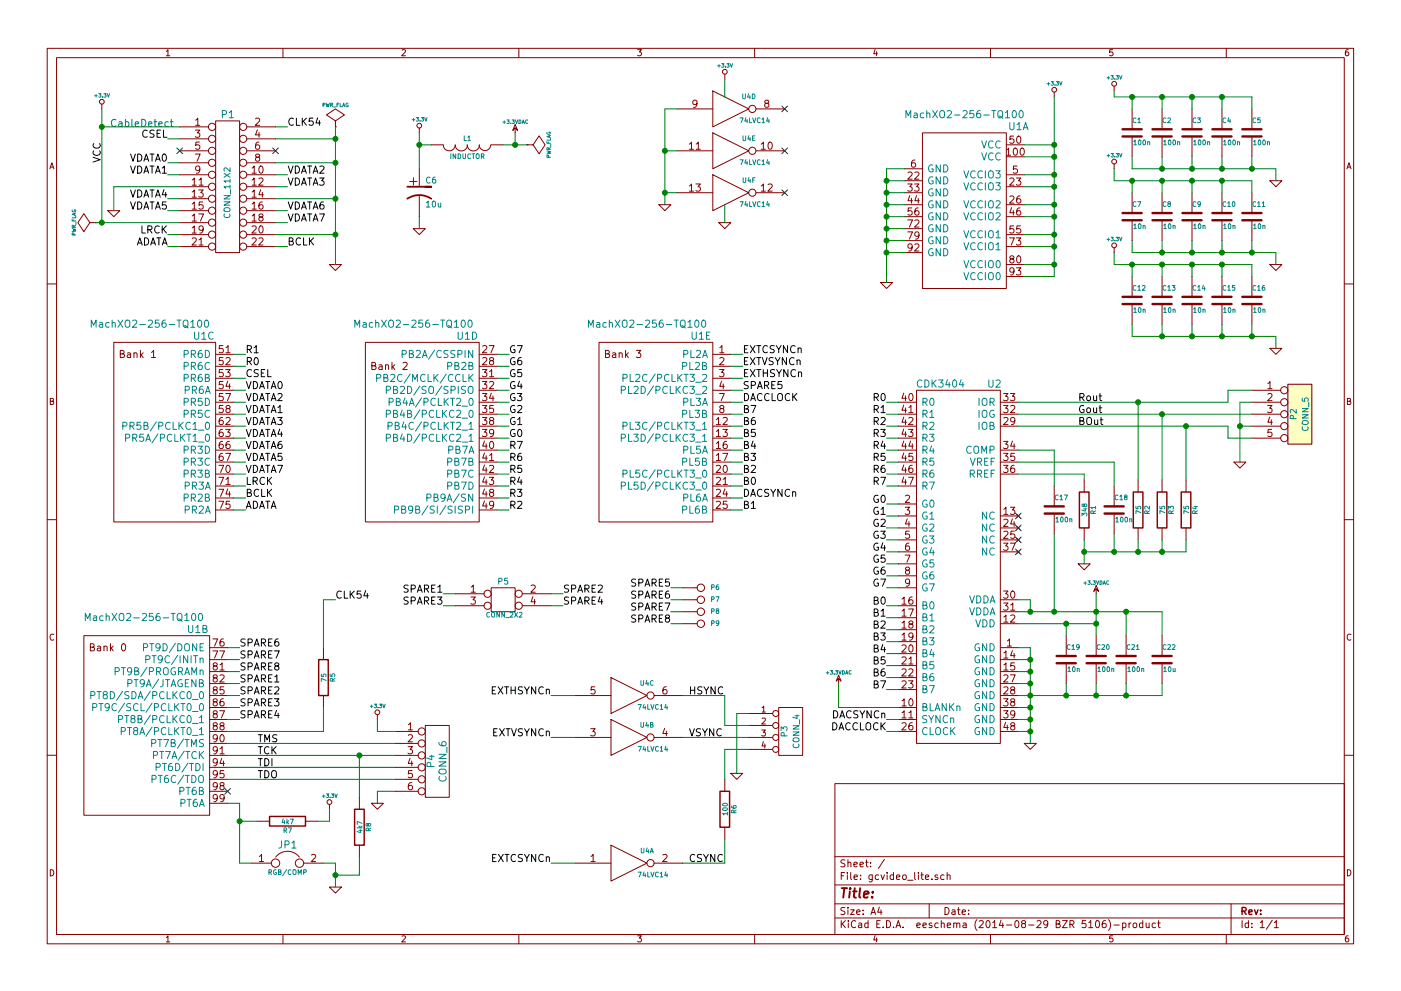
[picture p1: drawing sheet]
EESchema Schematic File Version 2
LIBS:power
LIBS:device
LIBS:transistors
LIBS:conn
LIBS:linear
LIBS:regul
LIBS:74xx
LIBS:cmos4000
LIBS:adc-dac
LIBS:memory
LIBS:xilinx
LIBS:special
LIBS:microcontrollers
LIBS:dsp
LIBS:microchip
LIBS:analog_switches
LIBS:motorola
LIBS:texas
LIBS:intel
LIBS:audio
LIBS:interface
LIBS:digital-audio
LIBS:philips
LIBS:display
LIBS:cypress
LIBS:siliconi
LIBS:opto
LIBS:atmel
LIBS:contrib
LIBS:valves
LIBS:machxo2-256-tq100
LIBS:cdk3404
LIBS:conn_11x2
LIBS:gcvideo_lite-cache
EELAYER 24 0
EELAYER END
$Descr A4 11693 8268
encoding utf-8
Sheet 1 1
Title ""
Date ""
Rev ""
Comp ""
Comment1 ""
Comment2 ""
Comment3 ""
Comment4 ""
$EndDescr
$Comp
L CONN_11X2 P1
U 1 1
P 1900 1550
F 0 "P1" H 1900 2150 60  0000 C CNN
F 1 "CONN_11X2" V 1900 1500 50  0000 C CNN
F 2 "" H 1900 1500 60  0000 C CNN
F 3 "" H 1900 1500 60  0000 C CNN
	1    1900 1550
	1    0    0    -1  
$EndComp
$Comp
L +3.3V #PWR01
U 1 1
P 850 900
F 0 "#PWR01" H 850 860 30  0001 C CNN
F 1 "+3.3V" H 850 1010 30  0000 C CNN
F 2 "" H 850 900 60  0000 C CNN
F 3 "" H 850 900 60  0000 C CNN
	1    850  900 
	1    0    0    -1  
$EndComp
$Comp
L GND #PWR02
U 1 1
P 2800 2200
F 0 "#PWR02" H 2800 2200 30  0001 C CNN
F 1 "GND" H 2800 2130 30  0001 C CNN
F 2 "" H 2800 2200 60  0000 C CNN
F 3 "" H 2800 2200 60  0000 C CNN
	1    2800 2200
	1    0    0    -1  
$EndComp
$Comp
L GND #PWR03
U 1 1
P 950 1750
F 0 "#PWR03" H 950 1750 30  0001 C CNN
F 1 "GND" H 950 1680 30  0001 C CNN
F 2 "" H 950 1750 60  0000 C CNN
F 3 "" H 950 1750 60  0000 C CNN
	1    950  1750
	1    0    0    -1  
$EndComp
$Comp
L CDK3404 U2
U 1 1
P 8000 4750
F 0 "U2" H 8300 6300 60  0000 C CNN
F 1 "CDK3404" H 7850 6300 60  0000 C CNN
F 2 "" H 8550 6550 60  0000 C CNN
F 3 "" H 8550 6550 60  0000 C CNN
	1    8000 4750
	1    0    0    -1  
$EndComp
$Comp
L MachXO2-256-TQ100 U1
U 1 1
P 8050 1750
F 0 "U1" H 8500 2450 60  0000 C CNN
F 1 "MachXO2-256-TQ100" H 8050 2550 60  0000 C CNN
F 2 "" H 7900 3800 60  0000 C CNN
F 3 "" H 7900 3800 60  0000 C CNN
	1    8050 1750
	1    0    0    -1  
$EndComp
$Comp
L MachXO2-256-TQ100 U1
U 2 1
P 1200 5950
F 0 "U1" H 1650 6650 60  0000 C CNN
F 1 "MachXO2-256-TQ100" H 1200 6750 60  0000 C CNN
F 2 "" H 1050 8000 60  0000 C CNN
F 3 "" H 1050 8000 60  0000 C CNN
	2    1200 5950
	1    0    0    -1  
$EndComp
$Comp
L MachXO2-256-TQ100 U1
U 3 1
P 1250 3500
F 0 "U1" H 1700 4200 60  0000 C CNN
F 1 "MachXO2-256-TQ100" H 1250 4300 60  0000 C CNN
F 2 "" H 1100 5550 60  0000 C CNN
F 3 "" H 1100 5550 60  0000 C CNN
	3    1250 3500
	1    0    0    -1  
$EndComp
$Comp
L MachXO2-256-TQ100 U1
U 4 1
P 3450 3500
F 0 "U1" H 3900 4200 60  0000 C CNN
F 1 "MachXO2-256-TQ100" H 3450 4300 60  0000 C CNN
F 2 "" H 3300 5550 60  0000 C CNN
F 3 "" H 3300 5550 60  0000 C CNN
	4    3450 3500
	1    0    0    -1  
$EndComp
$Comp
L MachXO2-256-TQ100 U1
U 5 1
P 5400 3500
F 0 "U1" H 5850 4200 60  0000 C CNN
F 1 "MachXO2-256-TQ100" H 5400 4300 60  0000 C CNN
F 2 "" H 5250 5550 60  0000 C CNN
F 3 "" H 5250 5550 60  0000 C CNN
	5    5400 3500
	1    0    0    -1  
$EndComp
$Comp
L +3.3V #PWR04
U 1 1
P 8800 800
F 0 "#PWR04" H 8800 760 30  0001 C CNN
F 1 "+3.3V" H 8800 910 30  0000 C CNN
F 2 "" H 8800 800 60  0000 C CNN
F 3 "" H 8800 800 60  0000 C CNN
	1    8800 800 
	1    0    0    -1  
$EndComp
$Comp
L GND #PWR05
U 1 1
P 7400 2350
F 0 "#PWR05" H 7400 2350 30  0001 C CNN
F 1 "GND" H 7400 2280 30  0001 C CNN
F 2 "" H 7400 2350 60  0000 C CNN
F 3 "" H 7400 2350 60  0000 C CNN
	1    7400 2350
	1    0    0    -1  
$EndComp
NoConn ~ 1500 1250
NoConn ~ 2300 1250
Text Label 1400 1150 2    60   ~ 0
CSEL
Text Label 1400 1350 2    60   ~ 0
VDATA0
Text Label 1400 1450 2    60   ~ 0
VDATA1
Text Label 2400 1450 0    60   ~ 0
VDATA2
Text Label 2400 1550 0    60   ~ 0
VDATA3
Text Label 1400 1650 2    60   ~ 0
VDATA4
Text Label 1400 1750 2    60   ~ 0
VDATA5
Text Label 2400 1750 0    60   ~ 0
VDATA6
Text Label 2400 1850 0    60   ~ 0
VDATA7
Text Label 2400 1050 0    60   ~ 0
CLK54
Text Label 2400 2050 0    60   ~ 0
BCLK
$Comp
L PWR_FLAG #FLG06
U 1 1
P 800 1850
F 0 "#FLG06" H 800 1945 30  0001 C CNN
F 1 "PWR_FLAG" H 800 2030 30  0000 C CNN
F 2 "" H 800 1850 60  0000 C CNN
F 3 "" H 800 1850 60  0000 C CNN
	1    800  1850
	0    -1   -1   0   
$EndComp
Text Notes 1450 1050 2    60   ~ 0
CableDetect
Text Label 1400 1950 2    60   ~ 0
LRCK
Text Label 1400 2050 2    60   ~ 0
ADATA
Text Label 7400 3350 2    60   ~ 0
R0
Text Label 7400 3450 2    60   ~ 0
R1
Text Label 7400 3550 2    60   ~ 0
R2
Text Label 7400 3650 2    60   ~ 0
R3
Text Label 7400 3750 2    60   ~ 0
R4
Text Label 7400 3850 2    60   ~ 0
R5
Text Label 7400 3950 2    60   ~ 0
R6
Text Label 7400 4050 2    60   ~ 0
R7
Text Label 7400 4200 2    60   ~ 0
G0
Text Label 7400 4300 2    60   ~ 0
G1
Text Label 7400 4400 2    60   ~ 0
G2
Text Label 7400 4500 2    60   ~ 0
G3
Text Label 7400 4600 2    60   ~ 0
G4
Text Label 7400 4700 2    60   ~ 0
G5
Text Label 7400 4800 2    60   ~ 0
G6
Text Label 7400 4900 2    60   ~ 0
G7
Text Label 7400 5050 2    60   ~ 0
B0
Text Label 7400 5150 2    60   ~ 0
B1
Text Label 7400 5250 2    60   ~ 0
B2
Text Label 7400 5350 2    60   ~ 0
B3
Text Label 7400 5450 2    60   ~ 0
B4
Text Label 7400 5550 2    60   ~ 0
B5
Text Label 7400 5650 2    60   ~ 0
B6
Text Label 7400 5750 2    60   ~ 0
B7
Text Label 7400 6100 2    60   ~ 0
DACCLOCK
Text Label 7400 6000 2    60   ~ 0
DACSYNCn
$Comp
L GND #PWR07
U 1 1
P 8600 6200
F 0 "#PWR07" H 8600 6200 30  0001 C CNN
F 1 "GND" H 8600 6130 30  0001 C CNN
F 2 "" H 8600 6200 60  0000 C CNN
F 3 "" H 8600 6200 60  0000 C CNN
	1    8600 6200
	1    0    0    -1  
$EndComp
$Comp
L +3.3VDAC #PWR08
U 1 1
P 9150 4950
F 0 "#PWR08" H 9150 5070 20  0001 C CNN
F 1 "+3.3VDAC" H 9150 5040 30  0000 C CNN
F 2 "" H 9150 4950 60  0000 C CNN
F 3 "" H 9150 4950 60  0000 C CNN
	1    9150 4950
	1    0    0    -1  
$EndComp
$Comp
L PWR_FLAG #FLG09
U 1 1
P 2800 1050
F 0 "#FLG09" H 2800 1145 30  0001 C CNN
F 1 "PWR_FLAG" H 2800 1230 30  0000 C CNN
F 2 "" H 2800 1050 60  0000 C CNN
F 3 "" H 2800 1050 60  0000 C CNN
	1    2800 1050
	1    0    0    -1  
$EndComp
NoConn ~ 8500 4300
NoConn ~ 8500 4400
NoConn ~ 8500 4500
NoConn ~ 8500 4600
$Comp
L R R2
U 1 1
P 9500 4250
F 0 "R2" V 9580 4250 40  0000 C CNN
F 1 "75" V 9507 4251 40  0000 C CNN
F 2 "" V 9430 4250 30  0000 C CNN
F 3 "" H 9500 4250 30  0000 C CNN
	1    9500 4250
	1    0    0    -1  
$EndComp
$Comp
L R R3
U 1 1
P 9700 4250
F 0 "R3" V 9780 4250 40  0000 C CNN
F 1 "75" V 9707 4251 40  0000 C CNN
F 2 "" V 9630 4250 30  0000 C CNN
F 3 "" H 9700 4250 30  0000 C CNN
	1    9700 4250
	1    0    0    -1  
$EndComp
$Comp
L R R4
U 1 1
P 9900 4250
F 0 "R4" V 9980 4250 40  0000 C CNN
F 1 "75" V 9907 4251 40  0000 C CNN
F 2 "" V 9830 4250 30  0000 C CNN
F 3 "" H 9900 4250 30  0000 C CNN
	1    9900 4250
	1    0    0    -1  
$EndComp
$Comp
L C C17
U 1 1
P 8800 4250
F 0 "C17" H 8800 4350 40  0000 L CNN
F 1 "100n" H 8806 4165 40  0000 L CNN
F 2 "" H 8838 4100 30  0000 C CNN
F 3 "" H 8800 4250 60  0000 C CNN
	1    8800 4250
	1    0    0    -1  
$EndComp
$Comp
L C C18
U 1 1
P 9300 4250
F 0 "C18" H 9300 4350 40  0000 L CNN
F 1 "100n" H 9306 4165 40  0000 L CNN
F 2 "" H 9338 4100 30  0000 C CNN
F 3 "" H 9300 4250 60  0000 C CNN
	1    9300 4250
	1    0    0    -1  
$EndComp
$Comp
L R R1
U 1 1
P 9050 4250
F 0 "R1" V 9130 4250 40  0000 C CNN
F 1 "348" V 9057 4251 40  0000 C CNN
F 2 "" V 8980 4250 30  0000 C CNN
F 3 "" H 9050 4250 30  0000 C CNN
	1    9050 4250
	1    0    0    -1  
$EndComp
$Comp
L GND #PWR010
U 1 1
P 9050 4700
F 0 "#PWR010" H 9050 4700 30  0001 C CNN
F 1 "GND" H 9050 4630 30  0001 C CNN
F 2 "" H 9050 4700 60  0000 C CNN
F 3 "" H 9050 4700 60  0000 C CNN
	1    9050 4700
	1    0    0    -1  
$EndComp
$Comp
L CONN_5 P2
U 1 1
P 10850 3450
F 0 "P2" V 10800 3450 50  0000 C CNN
F 1 "CONN_5" V 10900 3450 50  0000 C CNN
F 2 "" H 10850 3450 60  0000 C CNN
F 3 "" H 10850 3450 60  0000 C CNN
	1    10850 3450
	1    0    0    -1  
$EndComp
$Comp
L GND #PWR011
U 1 1
P 10350 3850
F 0 "#PWR011" H 10350 3850 30  0001 C CNN
F 1 "GND" H 10350 3780 30  0001 C CNN
F 2 "" H 10350 3850 60  0000 C CNN
F 3 "" H 10350 3850 60  0000 C CNN
	1    10350 3850
	1    0    0    -1  
$EndComp
Wire Wire Line
	7550 1400 7400 1400
Wire Wire Line
	7400 1400 7400 2350
Wire Wire Line
	7550 2100 7400 2100
Connection ~ 7400 2100
Wire Wire Line
	7400 2000 7550 2000
Connection ~ 7400 2000
Wire Wire Line
	7550 1900 7400 1900
Connection ~ 7400 1900
Wire Wire Line
	7400 1800 7550 1800
Connection ~ 7400 1800
Wire Wire Line
	7550 1700 7400 1700
Connection ~ 7400 1700
Wire Wire Line
	7400 1600 7550 1600
Connection ~ 7400 1600
Wire Wire Line
	7550 1500 7400 1500
Connection ~ 7400 1500
Wire Wire Line
	8550 1200 8800 1200
Wire Wire Line
	8800 800  8800 2300
Wire Wire Line
	8800 1300 8550 1300
Connection ~ 8800 1200
Wire Wire Line
	8800 1450 8550 1450
Connection ~ 8800 1300
Wire Wire Line
	8800 1550 8550 1550
Connection ~ 8800 1450
Wire Wire Line
	8800 1700 8550 1700
Connection ~ 8800 1550
Wire Wire Line
	8800 1800 8550 1800
Connection ~ 8800 1700
Wire Wire Line
	8800 1950 8550 1950
Connection ~ 8800 1800
Wire Wire Line
	8800 2050 8550 2050
Connection ~ 8800 1950
Wire Wire Line
	8800 2200 8550 2200
Connection ~ 8800 2050
Wire Wire Line
	8800 2300 8550 2300
Connection ~ 8800 2200
Wire Wire Line
	1400 1150 1500 1150
Wire Wire Line
	2300 1450 2400 1450
Wire Wire Line
	2300 1550 2400 1550
Wire Wire Line
	1400 1350 1500 1350
Wire Wire Line
	1400 1450 1500 1450
Wire Wire Line
	1400 1650 1500 1650
Wire Wire Line
	1400 1750 1500 1750
Wire Wire Line
	2400 1750 2300 1750
Wire Wire Line
	2300 1850 2400 1850
Wire Wire Line
	2400 1050 2300 1050
Wire Wire Line
	2800 1050 2800 2200
Wire Wire Line
	2800 1950 2300 1950
Wire Wire Line
	2800 1650 2300 1650
Connection ~ 2800 1950
Wire Wire Line
	2800 1350 2300 1350
Connection ~ 2800 1650
Wire Wire Line
	2800 1150 2300 1150
Connection ~ 2800 1350
Wire Wire Line
	2400 2050 2300 2050
Wire Wire Line
	1500 1050 850  1050
Wire Wire Line
	850  900  850  1850
Wire Wire Line
	800  1850 1500 1850
Connection ~ 850  1050
Wire Wire Line
	950  1750 950  1550
Wire Wire Line
	950  1550 1500 1550
Connection ~ 850  1850
Wire Wire Line
	1400 2050 1500 2050
Wire Wire Line
	1500 1950 1400 1950
Wire Wire Line
	7400 3350 7500 3350
Wire Wire Line
	7400 3450 7500 3450
Wire Wire Line
	7400 3550 7500 3550
Wire Wire Line
	7400 3650 7500 3650
Wire Wire Line
	7400 3750 7500 3750
Wire Wire Line
	7400 3850 7500 3850
Wire Wire Line
	7400 3950 7500 3950
Wire Wire Line
	7400 4050 7500 4050
Wire Wire Line
	7400 4200 7500 4200
Wire Wire Line
	7400 4300 7500 4300
Wire Wire Line
	7400 4400 7500 4400
Wire Wire Line
	7400 4500 7500 4500
Wire Wire Line
	7400 4600 7500 4600
Wire Wire Line
	7400 4700 7500 4700
Wire Wire Line
	7400 4800 7500 4800
Wire Wire Line
	7400 4900 7500 4900
Wire Wire Line
	7400 5050 7500 5050
Wire Wire Line
	7400 5150 7500 5150
Wire Wire Line
	7400 5250 7500 5250
Wire Wire Line
	7400 5350 7500 5350
Wire Wire Line
	7400 5450 7500 5450
Wire Wire Line
	7400 5550 7500 5550
Wire Wire Line
	7400 5650 7500 5650
Wire Wire Line
	7400 5750 7500 5750
Wire Wire Line
	8600 5400 8600 6200
Wire Wire Line
	8600 6100 8500 6100
Wire Wire Line
	8500 6000 8600 6000
Connection ~ 8600 6100
Wire Wire Line
	8600 5400 8500 5400
Connection ~ 8600 6000
Wire Wire Line
	8500 5500 8600 5500
Connection ~ 8600 5500
Wire Wire Line
	8500 5600 8600 5600
Connection ~ 8600 5600
Wire Wire Line
	8500 5700 8600 5700
Connection ~ 8600 5700
Wire Wire Line
	8500 5800 9700 5800
Connection ~ 8600 5800
Wire Wire Line
	8500 5900 8600 5900
Connection ~ 8600 5900
Connection ~ 2800 1150
Wire Wire Line
	9050 4000 9050 3950
Wire Wire Line
	9050 3950 8500 3950
Wire Wire Line
	8500 3850 9300 3850
Wire Wire Line
	9300 3850 9300 4050
Wire Wire Line
	8500 3750 8800 3750
Wire Wire Line
	8800 3750 8800 4050
Wire Wire Line
	9050 4500 9050 4700
Wire Wire Line
	9050 4600 9900 4600
Wire Wire Line
	9300 4600 9300 4450
Connection ~ 9050 4600
Wire Wire Line
	9500 4600 9500 4500
Connection ~ 9300 4600
Wire Wire Line
	9700 4600 9700 4500
Connection ~ 9500 4600
Wire Wire Line
	9900 4600 9900 4500
Connection ~ 9700 4600
Wire Wire Line
	8500 3550 10250 3550
Wire Wire Line
	9900 3550 9900 4000
Wire Wire Line
	9700 4000 9700 3450
Wire Wire Line
	8500 3450 10450 3450
Wire Wire Line
	8500 3350 10250 3350
Wire Wire Line
	9500 3350 9500 4000
Connection ~ 9700 3450
Wire Wire Line
	10250 3350 10250 3250
Wire Wire Line
	10250 3250 10450 3250
Connection ~ 9500 3350
Wire Wire Line
	10250 3550 10250 3650
Wire Wire Line
	10250 3650 10450 3650
Connection ~ 9900 3550
Wire Wire Line
	10350 3350 10350 3850
Wire Wire Line
	10350 3550 10450 3550
Wire Wire Line
	10350 3350 10450 3350
Connection ~ 10350 3550
Wire Wire Line
	7400 6000 7500 6000
Wire Wire Line
	7500 6100 7400 6100
$Comp
L C C21
U 1 1
P 9400 5500
F 0 "C21" H 9400 5600 40  0000 L CNN
F 1 "100n" H 9406 5415 40  0000 L CNN
F 2 "" H 9438 5350 30  0000 C CNN
F 3 "" H 9400 5500 60  0000 C CNN
	1    9400 5500
	1    0    0    -1  
$EndComp
$Comp
L C C20
U 1 1
P 9150 5500
F 0 "C20" H 9150 5600 40  0000 L CNN
F 1 "100n" H 9156 5415 40  0000 L CNN
F 2 "" H 9188 5350 30  0000 C CNN
F 3 "" H 9150 5500 60  0000 C CNN
	1    9150 5500
	1    0    0    -1  
$EndComp
$Comp
L C C19
U 1 1
P 8900 5500
F 0 "C19" H 8900 5600 40  0000 L CNN
F 1 "10n" H 8906 5415 40  0000 L CNN
F 2 "" H 8938 5350 30  0000 C CNN
F 3 "" H 8900 5500 60  0000 C CNN
	1    8900 5500
	1    0    0    -1  
$EndComp
Wire Wire Line
	8900 5800 8900 5700
Wire Wire Line
	9150 5800 9150 5700
Connection ~ 8900 5800
Wire Wire Line
	9400 5800 9400 5700
Connection ~ 9150 5800
Wire Wire Line
	9700 5800 9700 5700
Connection ~ 9400 5800
Wire Wire Line
	9150 5200 8500 5200
Wire Wire Line
	8900 5200 8900 5300
Wire Wire Line
	9150 4950 9150 5300
Connection ~ 8900 5200
Wire Wire Line
	8500 5100 9700 5100
Wire Wire Line
	8800 5100 8800 4450
Wire Wire Line
	8500 5000 8600 5000
Wire Wire Line
	8600 5000 8600 5100
Connection ~ 8600 5100
Wire Wire Line
	9400 5100 9400 5300
Connection ~ 8800 5100
Wire Wire Line
	9700 5100 9700 5300
Connection ~ 9400 5100
Connection ~ 9150 5100
Connection ~ 9150 5200
$Comp
L +3.3V #PWR012
U 1 1
P 3500 1100
F 0 "#PWR012" H 3500 1060 30  0001 C CNN
F 1 "+3.3V" H 3500 1210 30  0000 C CNN
F 2 "" H 3500 1100 60  0000 C CNN
F 3 "" H 3500 1100 60  0000 C CNN
	1    3500 1100
	1    0    0    -1  
$EndComp
$Comp
L +3.3VDAC #PWR013
U 1 1
P 4300 1100
F 0 "#PWR013" H 4300 1220 20  0001 C CNN
F 1 "+3.3VDAC" H 4300 1190 30  0000 C CNN
F 2 "" H 4300 1100 60  0000 C CNN
F 3 "" H 4300 1100 60  0000 C CNN
	1    4300 1100
	1    0    0    -1  
$EndComp
$Comp
L INDUCTOR L1
U 1 1
P 3900 1200
F 0 "L1" V 3850 1200 40  0000 C CNN
F 1 "INDUCTOR" V 4000 1200 40  0000 C CNN
F 2 "" H 3900 1200 60  0000 C CNN
F 3 "" H 3900 1200 60  0000 C CNN
	1    3900 1200
	0    1    1    0   
$EndComp
Wire Wire Line
	4300 1100 4300 1200
Wire Wire Line
	4200 1200 4400 1200
Wire Wire Line
	3600 1200 3500 1200
Wire Wire Line
	3500 1100 3500 1400
$Comp
L C C22
U 1 1
P 9700 5500
F 0 "C22" H 9700 5600 40  0000 L CNN
F 1 "10u" H 9706 5415 40  0000 L CNN
F 2 "" H 9738 5350 30  0000 C CNN
F 3 "" H 9700 5500 60  0000 C CNN
	1    9700 5500
	1    0    0    -1  
$EndComp
$Comp
L CONN_6 P4
U 1 1
P 3650 6350
F 0 "P4" V 3600 6350 60  0000 C CNN
F 1 "CONN_6" V 3700 6350 60  0000 C CNN
F 2 "" H 3650 6350 60  0000 C CNN
F 3 "" H 3650 6350 60  0000 C CNN
	1    3650 6350
	1    0    0    -1  
$EndComp
$Comp
L GND #PWR014
U 1 1
P 3150 6700
F 0 "#PWR014" H 3150 6700 30  0001 C CNN
F 1 "GND" H 3150 6630 30  0001 C CNN
F 2 "" H 3150 6700 60  0000 C CNN
F 3 "" H 3150 6700 60  0000 C CNN
	1    3150 6700
	1    0    0    -1  
$EndComp
$Comp
L +3.3V #PWR015
U 1 1
P 3150 6000
F 0 "#PWR015" H 3150 5960 30  0001 C CNN
F 1 "+3.3V" H 3150 6110 30  0000 C CNN
F 2 "" H 3150 6000 60  0000 C CNN
F 3 "" H 3150 6000 60  0000 C CNN
	1    3150 6000
	1    0    0    -1  
$EndComp
Wire Wire Line
	3150 6100 3150 6000
Wire Wire Line
	3150 6600 3150 6700
Wire Wire Line
	1900 6200 3300 6200
Wire Wire Line
	3300 6300 1900 6300
Wire Wire Line
	1900 6400 3300 6400
Wire Wire Line
	3300 6500 1900 6500
Text Label 2150 6200 0    60   ~ 0
TMS
Text Label 2150 6300 0    60   ~ 0
TCK
Text Label 2150 6400 0    60   ~ 0
TDI
Text Label 2150 6500 0    60   ~ 0
TDO
$Comp
L C C7
U 1 1
P 9450 1800
F 0 "C7" H 9450 1900 40  0000 L CNN
F 1 "10n" H 9456 1715 40  0000 L CNN
F 2 "" H 9488 1650 30  0000 C CNN
F 3 "" H 9450 1800 60  0000 C CNN
	1    9450 1800
	1    0    0    -1  
$EndComp
$Comp
L C C8
U 1 1
P 9700 1800
F 0 "C8" H 9700 1900 40  0000 L CNN
F 1 "10n" H 9706 1715 40  0000 L CNN
F 2 "" H 9738 1650 30  0000 C CNN
F 3 "" H 9700 1800 60  0000 C CNN
	1    9700 1800
	1    0    0    -1  
$EndComp
$Comp
L C C9
U 1 1
P 9950 1800
F 0 "C9" H 9950 1900 40  0000 L CNN
F 1 "10n" H 9956 1715 40  0000 L CNN
F 2 "" H 9988 1650 30  0000 C CNN
F 3 "" H 9950 1800 60  0000 C CNN
	1    9950 1800
	1    0    0    -1  
$EndComp
$Comp
L C C10
U 1 1
P 10200 1800
F 0 "C10" H 10200 1900 40  0000 L CNN
F 1 "10n" H 10206 1715 40  0000 L CNN
F 2 "" H 10238 1650 30  0000 C CNN
F 3 "" H 10200 1800 60  0000 C CNN
	1    10200 1800
	1    0    0    -1  
$EndComp
$Comp
L C C11
U 1 1
P 10450 1800
F 0 "C11" H 10450 1900 40  0000 L CNN
F 1 "10n" H 10456 1715 40  0000 L CNN
F 2 "" H 10488 1650 30  0000 C CNN
F 3 "" H 10450 1800 60  0000 C CNN
	1    10450 1800
	1    0    0    -1  
$EndComp
$Comp
L C C12
U 1 1
P 9450 2500
F 0 "C12" H 9450 2600 40  0000 L CNN
F 1 "10n" H 9456 2415 40  0000 L CNN
F 2 "" H 9488 2350 30  0000 C CNN
F 3 "" H 9450 2500 60  0000 C CNN
	1    9450 2500
	1    0    0    -1  
$EndComp
$Comp
L C C13
U 1 1
P 9700 2500
F 0 "C13" H 9700 2600 40  0000 L CNN
F 1 "10n" H 9706 2415 40  0000 L CNN
F 2 "" H 9738 2350 30  0000 C CNN
F 3 "" H 9700 2500 60  0000 C CNN
	1    9700 2500
	1    0    0    -1  
$EndComp
$Comp
L C C14
U 1 1
P 9950 2500
F 0 "C14" H 9950 2600 40  0000 L CNN
F 1 "10n" H 9956 2415 40  0000 L CNN
F 2 "" H 9988 2350 30  0000 C CNN
F 3 "" H 9950 2500 60  0000 C CNN
	1    9950 2500
	1    0    0    -1  
$EndComp
$Comp
L C C15
U 1 1
P 10200 2500
F 0 "C15" H 10200 2600 40  0000 L CNN
F 1 "10n" H 10206 2415 40  0000 L CNN
F 2 "" H 10238 2350 30  0000 C CNN
F 3 "" H 10200 2500 60  0000 C CNN
	1    10200 2500
	1    0    0    -1  
$EndComp
$Comp
L C C16
U 1 1
P 10450 2500
F 0 "C16" H 10450 2600 40  0000 L CNN
F 1 "10n" H 10456 2415 40  0000 L CNN
F 2 "" H 10488 2350 30  0000 C CNN
F 3 "" H 10450 2500 60  0000 C CNN
	1    10450 2500
	1    0    0    -1  
$EndComp
$Comp
L CP1 C6
U 1 1
P 3500 1600
F 0 "C6" H 3550 1700 50  0000 L CNN
F 1 "10u" H 3550 1500 50  0000 L CNN
F 2 "" H 3500 1600 60  0000 C CNN
F 3 "" H 3500 1600 60  0000 C CNN
	1    3500 1600
	1    0    0    -1  
$EndComp
$Comp
L GND #PWR016
U 1 1
P 3500 1900
F 0 "#PWR016" H 3500 1900 30  0001 C CNN
F 1 "GND" H 3500 1830 30  0001 C CNN
F 2 "" H 3500 1900 60  0000 C CNN
F 3 "" H 3500 1900 60  0000 C CNN
	1    3500 1900
	1    0    0    -1  
$EndComp
Wire Wire Line
	3500 1900 3500 1800
Connection ~ 3500 1200
$Comp
L 74HC14 U4
U 4 1
P 6100 900
F 0 "U4" H 6250 1000 40  0000 C CNN
F 1 "74LVC14" H 6300 800 40  0000 C CNN
F 2 "" H 6100 900 60  0000 C CNN
F 3 "" H 6100 900 60  0000 C CNN
	4    6100 900 
	1    0    0    -1  
$EndComp
$Comp
L 74HC14 U4
U 6 1
P 6100 1600
F 0 "U4" H 6250 1700 40  0000 C CNN
F 1 "74LVC14" H 6300 1500 40  0000 C CNN
F 2 "" H 6100 1600 60  0000 C CNN
F 3 "" H 6100 1600 60  0000 C CNN
	6    6100 1600
	1    0    0    -1  
$EndComp
$Comp
L 74HC14 U4
U 5 1
P 6100 1250
F 0 "U4" H 6250 1350 40  0000 C CNN
F 1 "74LVC14" H 6300 1150 40  0000 C CNN
F 2 "" H 6100 1250 60  0000 C CNN
F 3 "" H 6100 1250 60  0000 C CNN
	5    6100 1250
	1    0    0    -1  
$EndComp
$Comp
L 74HC14 U4
U 1 1
P 5250 7200
F 0 "U4" H 5400 7300 40  0000 C CNN
F 1 "74LVC14" H 5450 7100 40  0000 C CNN
F 2 "" H 5250 7200 60  0000 C CNN
F 3 "" H 5250 7200 60  0000 C CNN
	1    5250 7200
	1    0    0    -1  
$EndComp
$Comp
L 74HC14 U4
U 2 1
P 5250 6150
F 0 "U4" H 5400 6250 40  0000 C CNN
F 1 "74LVC14" H 5450 6050 40  0000 C CNN
F 2 "" H 5250 6150 60  0000 C CNN
F 3 "" H 5250 6150 60  0000 C CNN
	2    5250 6150
	1    0    0    -1  
$EndComp
$Comp
L 74HC14 U4
U 3 1
P 5250 5800
F 0 "U4" H 5400 5900 40  0000 C CNN
F 1 "74LVC14" H 5450 5700 40  0000 C CNN
F 2 "" H 5250 5800 60  0000 C CNN
F 3 "" H 5250 5800 60  0000 C CNN
	3    5250 5800
	1    0    0    -1  
$EndComp
$Comp
L GND #PWR017
U 1 1
P 5550 1700
F 0 "#PWR017" H 5550 1700 30  0001 C CNN
F 1 "GND" H 5550 1630 30  0001 C CNN
F 2 "" H 5550 1700 60  0000 C CNN
F 3 "" H 5550 1700 60  0000 C CNN
	1    5550 1700
	1    0    0    -1  
$EndComp
Wire Wire Line
	5550 900  5550 1700
Wire Wire Line
	5550 1600 5650 1600
Wire Wire Line
	5550 1250 5650 1250
Connection ~ 5550 1600
Wire Wire Line
	5550 900  5650 900 
Connection ~ 5550 1250
NoConn ~ 6550 900 
NoConn ~ 6550 1250
NoConn ~ 6550 1600
Text Label 5750 5800 0    60   ~ 0
HSYNC
Text Label 5750 6150 0    60   ~ 0
VSYNC
Text Label 5750 7200 0    60   ~ 0
CSYNC
Wire Wire Line
	5700 6150 6250 6150
Wire Wire Line
	5700 5800 6050 5800
Text Label 4600 5800 2    60   ~ 0
EXTHSYNCn
Text Label 4600 6150 2    60   ~ 0
EXTVSYNCn
Text Label 4600 7200 2    60   ~ 0
EXTCSYNCn
$Comp
L CONN_4 P3
U 1 1
P 6600 6100
F 0 "P3" V 6550 6100 50  0000 C CNN
F 1 "CONN_4" V 6650 6100 50  0000 C CNN
F 2 "" H 6600 6100 60  0000 C CNN
F 3 "" H 6600 6100 60  0000 C CNN
	1    6600 6100
	1    0    0    -1  
$EndComp
Wire Wire Line
	6050 6250 6250 6250
Wire Wire Line
	6250 6050 6050 6050
Wire Wire Line
	6050 6050 6050 5800
$Comp
L GND #PWR018
U 1 1
P 6150 6450
F 0 "#PWR018" H 6150 6450 30  0001 C CNN
F 1 "GND" H 6150 6380 30  0001 C CNN
F 2 "" H 6150 6450 60  0000 C CNN
F 3 "" H 6150 6450 60  0000 C CNN
	1    6150 6450
	1    0    0    -1  
$EndComp
Wire Wire Line
	4600 5800 4800 5800
Wire Wire Line
	4800 6150 4600 6150
Wire Wire Line
	4600 7200 4800 7200
$Comp
L C C1
U 1 1
P 9450 1100
F 0 "C1" H 9450 1200 40  0000 L CNN
F 1 "100n" H 9456 1015 40  0000 L CNN
F 2 "" H 9488 950 30  0000 C CNN
F 3 "" H 9450 1100 60  0000 C CNN
	1    9450 1100
	1    0    0    -1  
$EndComp
$Comp
L C C2
U 1 1
P 9700 1100
F 0 "C2" H 9700 1200 40  0000 L CNN
F 1 "100n" H 9706 1015 40  0000 L CNN
F 2 "" H 9738 950 30  0000 C CNN
F 3 "" H 9700 1100 60  0000 C CNN
	1    9700 1100
	1    0    0    -1  
$EndComp
$Comp
L C C3
U 1 1
P 9950 1100
F 0 "C3" H 9950 1200 40  0000 L CNN
F 1 "100n" H 9956 1015 40  0000 L CNN
F 2 "" H 9988 950 30  0000 C CNN
F 3 "" H 9950 1100 60  0000 C CNN
	1    9950 1100
	1    0    0    -1  
$EndComp
$Comp
L C C4
U 1 1
P 10200 1100
F 0 "C4" H 10200 1200 40  0000 L CNN
F 1 "100n" H 10206 1015 40  0000 L CNN
F 2 "" H 10238 950 30  0000 C CNN
F 3 "" H 10200 1100 60  0000 C CNN
	1    10200 1100
	1    0    0    -1  
$EndComp
$Comp
L C C5
U 1 1
P 10450 1100
F 0 "C5" H 10450 1200 40  0000 L CNN
F 1 "100n" H 10456 1015 40  0000 L CNN
F 2 "" H 10488 950 30  0000 C CNN
F 3 "" H 10450 1100 60  0000 C CNN
	1    10450 1100
	1    0    0    -1  
$EndComp
$Comp
L +3.3V #PWR019
U 1 1
P 9300 750
F 0 "#PWR019" H 9300 710 30  0001 C CNN
F 1 "+3.3V" H 9300 860 30  0000 C CNN
F 2 "" H 9300 750 60  0000 C CNN
F 3 "" H 9300 750 60  0000 C CNN
	1    9300 750 
	1    0    0    -1  
$EndComp
Wire Wire Line
	9300 750  9300 800 
Wire Wire Line
	9300 800  10450 800 
Wire Wire Line
	9450 800  9450 900 
Wire Wire Line
	9700 800  9700 900 
Connection ~ 9450 800 
Wire Wire Line
	9950 800  9950 900 
Connection ~ 9700 800 
Wire Wire Line
	10200 800  10200 900 
Connection ~ 9950 800 
Wire Wire Line
	10450 800  10450 900 
Connection ~ 10200 800 
$Comp
L GND #PWR020
U 1 1
P 10650 1500
F 0 "#PWR020" H 10650 1500 30  0001 C CNN
F 1 "GND" H 10650 1430 30  0001 C CNN
F 2 "" H 10650 1500 60  0000 C CNN
F 3 "" H 10650 1500 60  0000 C CNN
	1    10650 1500
	1    0    0    -1  
$EndComp
Wire Wire Line
	10650 1400 10650 1500
Wire Wire Line
	9450 1400 10650 1400
Wire Wire Line
	10450 1400 10450 1300
Wire Wire Line
	10200 1400 10200 1300
Connection ~ 10450 1400
Wire Wire Line
	9950 1400 9950 1300
Connection ~ 10200 1400
Wire Wire Line
	9700 1400 9700 1300
Connection ~ 9950 1400
Wire Wire Line
	9450 1400 9450 1300
Connection ~ 9700 1400
$Comp
L +3.3V #PWR021
U 1 1
P 9300 1400
F 0 "#PWR021" H 9300 1360 30  0001 C CNN
F 1 "+3.3V" H 9300 1510 30  0000 C CNN
F 2 "" H 9300 1400 60  0000 C CNN
F 3 "" H 9300 1400 60  0000 C CNN
	1    9300 1400
	1    0    0    -1  
$EndComp
Wire Wire Line
	9300 1400 9300 1500
Wire Wire Line
	9300 1500 10450 1500
Wire Wire Line
	9450 1500 9450 1600
Wire Wire Line
	9700 1500 9700 1600
Connection ~ 9450 1500
Wire Wire Line
	9950 1500 9950 1600
Connection ~ 9700 1500
Wire Wire Line
	10200 1500 10200 1600
Connection ~ 9950 1500
Wire Wire Line
	10450 1500 10450 1600
Connection ~ 10200 1500
$Comp
L GND #PWR022
U 1 1
P 10650 2200
F 0 "#PWR022" H 10650 2200 30  0001 C CNN
F 1 "GND" H 10650 2130 30  0001 C CNN
F 2 "" H 10650 2200 60  0000 C CNN
F 3 "" H 10650 2200 60  0000 C CNN
	1    10650 2200
	1    0    0    -1  
$EndComp
Wire Wire Line
	10650 2100 10650 2200
Wire Wire Line
	9450 2100 10650 2100
Wire Wire Line
	9450 2100 9450 2000
Wire Wire Line
	9700 2000 9700 2100
Connection ~ 9700 2100
Wire Wire Line
	9950 2000 9950 2100
Connection ~ 9950 2100
Wire Wire Line
	10200 2000 10200 2100
Connection ~ 10200 2100
Wire Wire Line
	10450 2000 10450 2100
Connection ~ 10450 2100
$Comp
L +3.3V #PWR023
U 1 1
P 9300 2100
F 0 "#PWR023" H 9300 2060 30  0001 C CNN
F 1 "+3.3V" H 9300 2210 30  0000 C CNN
F 2 "" H 9300 2100 60  0000 C CNN
F 3 "" H 9300 2100 60  0000 C CNN
	1    9300 2100
	1    0    0    -1  
$EndComp
Wire Wire Line
	9300 2100 9300 2200
Wire Wire Line
	9300 2200 10450 2200
Wire Wire Line
	9450 2200 9450 2300
Wire Wire Line
	10450 2200 10450 2300
Connection ~ 9450 2200
Wire Wire Line
	10200 2300 10200 2200
Connection ~ 10200 2200
Wire Wire Line
	9950 2300 9950 2200
Connection ~ 9950 2200
Wire Wire Line
	9700 2300 9700 2200
Connection ~ 9700 2200
$Comp
L GND #PWR024
U 1 1
P 10650 2900
F 0 "#PWR024" H 10650 2900 30  0001 C CNN
F 1 "GND" H 10650 2830 30  0001 C CNN
F 2 "" H 10650 2900 60  0000 C CNN
F 3 "" H 10650 2900 60  0000 C CNN
	1    10650 2900
	1    0    0    -1  
$EndComp
Wire Wire Line
	10650 2800 10650 2900
Wire Wire Line
	9450 2800 10650 2800
Wire Wire Line
	9450 2800 9450 2700
Wire Wire Line
	9700 2700 9700 2800
Connection ~ 9700 2800
Wire Wire Line
	9950 2700 9950 2800
Connection ~ 9950 2800
Wire Wire Line
	10200 2700 10200 2800
Connection ~ 10200 2800
Wire Wire Line
	10450 2700 10450 2800
Connection ~ 10450 2800
Text Label 6200 4150 0    60   ~ 0
DACSYNCn
Text Label 6200 3350 0    60   ~ 0
DACCLOCK
Text Label 6200 3150 0    60   ~ 0
EXTHSYNCn
Text Label 6200 3050 0    60   ~ 0
EXTVSYNCn
Text Label 6200 2950 0    60   ~ 0
EXTCSYNCn
Wire Wire Line
	6100 4250 6200 4250
Wire Wire Line
	6100 3350 6200 3350
Wire Wire Line
	6100 2950 6200 2950
Wire Wire Line
	6100 3050 6200 3050
Wire Wire Line
	6100 3150 6200 3150
Text Label 2050 3250 0    60   ~ 0
VDATA0
Text Label 2050 3450 0    60   ~ 0
VDATA1
Text Label 2050 3350 0    60   ~ 0
VDATA2
Text Label 2050 3550 0    60   ~ 0
VDATA3
Text Label 2050 3650 0    60   ~ 0
VDATA4
Text Label 2050 3850 0    60   ~ 0
VDATA5
Text Label 2050 3750 0    60   ~ 0
VDATA6
Text Label 2050 3950 0    60   ~ 0
VDATA7
Text Label 2800 5000 0    60   ~ 0
CLK54
Text Label 2050 3150 0    60   ~ 0
CSEL
Text Label 2050 4050 0    60   ~ 0
LRCK
Text Label 2050 4250 0    60   ~ 0
ADATA
Text Label 2050 4150 0    60   ~ 0
BCLK
Wire Wire Line
	1950 3150 2050 3150
Wire Wire Line
	1950 3250 2050 3250
Wire Wire Line
	1950 3350 2050 3350
Wire Wire Line
	1950 3450 2050 3450
Wire Wire Line
	1950 3550 2050 3550
Wire Wire Line
	1950 3650 2050 3650
Wire Wire Line
	1950 3750 2050 3750
Wire Wire Line
	1950 3850 2050 3850
Wire Wire Line
	1950 3950 2050 3950
Wire Wire Line
	1950 4050 2050 4050
Wire Wire Line
	1950 4150 2050 4150
Wire Wire Line
	1950 4250 2050 4250
Text Label 2050 3050 0    60   ~ 0
R0
Text Label 2050 2950 0    60   ~ 0
R1
Text Label 4250 4250 0    60   ~ 0
R2
Text Label 4250 4150 0    60   ~ 0
R3
Text Label 4250 4050 0    60   ~ 0
R4
Text Label 4250 3950 0    60   ~ 0
R5
Text Label 4250 3850 0    60   ~ 0
R6
Text Label 4250 3750 0    60   ~ 0
R7
Text Label 4250 3650 0    60   ~ 0
G0
Text Label 4250 3550 0    60   ~ 0
G1
Text Label 4250 3450 0    60   ~ 0
G2
Text Label 4250 3350 0    60   ~ 0
G3
Text Label 4250 3250 0    60   ~ 0
G4
Text Label 4250 3150 0    60   ~ 0
G5
Text Label 4250 3050 0    60   ~ 0
G6
Text Label 4250 2950 0    60   ~ 0
G7
Text Label 6200 4050 0    60   ~ 0
B0
Text Label 6200 4250 0    60   ~ 0
B1
Text Label 6200 3950 0    60   ~ 0
B2
Text Label 6200 3850 0    60   ~ 0
B3
Text Label 6200 3750 0    60   ~ 0
B4
Text Label 6200 3650 0    60   ~ 0
B5
Text Label 6200 3550 0    60   ~ 0
B6
Text Label 6200 3450 0    60   ~ 0
B7
Wire Wire Line
	4150 4250 4250 4250
Wire Wire Line
	4150 4150 4250 4150
Wire Wire Line
	4150 4050 4250 4050
Wire Wire Line
	4150 3950 4250 3950
Wire Wire Line
	4150 3850 4250 3850
Wire Wire Line
	4150 3750 4250 3750
Wire Wire Line
	6100 4150 6200 4150
Wire Wire Line
	6100 4050 6200 4050
Wire Wire Line
	6100 3950 6200 3950
Wire Wire Line
	6100 3850 6200 3850
Wire Wire Line
	4150 3650 4250 3650
Wire Wire Line
	4150 3550 4250 3550
Wire Wire Line
	4150 3450 4250 3450
Wire Wire Line
	4150 3350 4250 3350
Wire Wire Line
	4150 3250 4250 3250
Wire Wire Line
	4150 3150 4250 3150
Wire Wire Line
	4150 3050 4250 3050
Wire Wire Line
	4150 2950 4250 2950
Wire Wire Line
	6100 3750 6200 3750
Wire Wire Line
	6100 3650 6200 3650
Wire Wire Line
	6100 3550 6200 3550
Wire Wire Line
	6100 3450 6200 3450
NoConn ~ 1900 6600
$Comp
L PWR_FLAG #FLG025
U 1 1
P 4400 1200
F 0 "#FLG025" H 4400 1295 30  0001 C CNN
F 1 "PWR_FLAG" H 4400 1380 30  0000 C CNN
F 2 "" H 4400 1200 60  0000 C CNN
F 3 "" H 4400 1200 60  0000 C CNN
	1    4400 1200
	0    1    1    0   
$EndComp
Connection ~ 4300 1200
$Comp
L +3.3V #PWR026
U 1 1
P 6050 650
F 0 "#PWR026" H 6050 610 30  0001 C CNN
F 1 "+3.3V" H 6050 760 30  0000 C CNN
F 2 "" H 6050 650 60  0000 C CNN
F 3 "" H 6050 650 60  0000 C CNN
	1    6050 650 
	1    0    0    -1  
$EndComp
$Comp
L GND #PWR027
U 1 1
P 6050 1850
F 0 "#PWR027" H 6050 1850 30  0001 C CNN
F 1 "GND" H 6050 1780 30  0001 C CNN
F 2 "" H 6050 1850 60  0000 C CNN
F 3 "" H 6050 1850 60  0000 C CNN
	1    6050 1850
	1    0    0    -1  
$EndComp
$Comp
L R R5
U 1 1
P 2700 5650
F 0 "R5" V 2780 5650 40  0000 C CNN
F 1 "75" V 2707 5651 40  0000 C CNN
F 2 "" V 2630 5650 30  0000 C CNN
F 3 "" H 2700 5650 30  0000 C CNN
	1    2700 5650
	1    0    0    1   
$EndComp
Wire Wire Line
	2800 5000 2700 5000
Wire Wire Line
	2700 5000 2700 5400
$Comp
L JUMPER JP1
U 1 1
P 2400 7200
F 0 "JP1" H 2400 7350 60  0000 C CNN
F 1 "RGB/COMP" H 2400 7120 40  0000 C CNN
F 2 "" H 2400 7200 60  0000 C CNN
F 3 "" H 2400 7200 60  0000 C CNN
	1    2400 7200
	1    0    0    -1  
$EndComp
$Comp
L GND #PWR028
U 1 1
P 2800 7400
F 0 "#PWR028" H 2800 7400 30  0001 C CNN
F 1 "GND" H 2800 7330 30  0001 C CNN
F 2 "" H 2800 7400 60  0000 C CNN
F 3 "" H 2800 7400 60  0000 C CNN
	1    2800 7400
	-1   0    0    -1  
$EndComp
Wire Wire Line
	2700 5900 2700 6100
Wire Wire Line
	2700 6100 1900 6100
Wire Wire Line
	2050 2950 1950 2950
Wire Wire Line
	1950 3050 2050 3050
Wire Wire Line
	2000 6700 2000 7200
Wire Wire Line
	1900 6700 2000 6700
Text Label 9000 3350 0    60   ~ 0
Rout
Text Label 9000 3450 0    60   ~ 0
Gout
Text Label 9000 3550 0    60   ~ 0
BOut
Wire Wire Line
	6050 650  6050 800 
Wire Wire Line
	6050 1700 6050 1850
Wire Wire Line
	6150 6450 6150 5950
Wire Wire Line
	6150 5950 6250 5950
Text Label 2000 5700 0    60   ~ 0
SPARE1
Text Label 2000 5800 0    60   ~ 0
SPARE2
Text Label 2000 5900 0    60   ~ 0
SPARE3
Text Label 2000 6000 0    60   ~ 0
SPARE4
Wire Wire Line
	2000 5700 1900 5700
Wire Wire Line
	2000 5800 1900 5800
Wire Wire Line
	2000 5900 1900 5900
Wire Wire Line
	2000 6000 1900 6000
$Comp
L CONN_2X2 P5
U 1 1
P 4200 5000
F 0 "P5" H 4200 5150 50  0000 C CNN
F 1 "CONN_2X2" H 4210 4870 40  0000 C CNN
F 2 "" H 4200 5000 60  0000 C CNN
F 3 "" H 4200 5000 60  0000 C CNN
	1    4200 5000
	1    0    0    -1  
$EndComp
Text Label 4700 4950 0    60   ~ 0
SPARE2
Text Label 4700 5050 0    60   ~ 0
SPARE4
Text Label 3700 4950 2    60   ~ 0
SPARE1
Text Label 3700 5050 2    60   ~ 0
SPARE3
Wire Wire Line
	3700 4950 3800 4950
Wire Wire Line
	3800 5050 3700 5050
Wire Wire Line
	4600 4950 4700 4950
Wire Wire Line
	4700 5050 4600 5050
$Comp
L +3.3VDAC #PWR029
U 1 1
P 7000 5700
F 0 "#PWR029" H 7000 5820 20  0001 C CNN
F 1 "+3.3VDAC" H 7000 5790 30  0000 C CNN
F 2 "" H 7000 5700 60  0000 C CNN
F 3 "" H 7000 5700 60  0000 C CNN
	1    7000 5700
	1    0    0    -1  
$EndComp
Wire Wire Line
	7000 5700 7000 5900
Wire Wire Line
	7000 5900 7500 5900
Text Label 850  1350 1    60   ~ 0
VCC
Text Label 6200 3250 0    60   ~ 0
SPARE5
Wire Wire Line
	6200 3250 6100 3250
Text Label 2000 5400 0    60   ~ 0
SPARE6
Text Label 2000 5500 0    60   ~ 0
SPARE7
Text Label 2000 5600 0    60   ~ 0
SPARE8
Wire Wire Line
	2000 5600 1900 5600
Wire Wire Line
	1900 5500 2000 5500
Wire Wire Line
	2000 5400 1900 5400
$Comp
L CONN_1 P6
U 1 1
P 5850 4900
F 0 "P6" H 5930 4900 40  0000 L CNN
F 1 "CONN_1" H 5850 4955 30  0001 C CNN
F 2 "" H 5850 4900 60  0000 C CNN
F 3 "" H 5850 4900 60  0000 C CNN
	1    5850 4900
	1    0    0    -1  
$EndComp
$Comp
L CONN_1 P7
U 1 1
P 5850 5000
F 0 "P7" H 5930 5000 40  0000 L CNN
F 1 "CONN_1" H 5850 5055 30  0001 C CNN
F 2 "" H 5850 5000 60  0000 C CNN
F 3 "" H 5850 5000 60  0000 C CNN
	1    5850 5000
	1    0    0    -1  
$EndComp
$Comp
L CONN_1 P8
U 1 1
P 5850 5100
F 0 "P8" H 5930 5100 40  0000 L CNN
F 1 "CONN_1" H 5850 5155 30  0001 C CNN
F 2 "" H 5850 5100 60  0000 C CNN
F 3 "" H 5850 5100 60  0000 C CNN
	1    5850 5100
	1    0    0    -1  
$EndComp
$Comp
L CONN_1 P9
U 1 1
P 5850 5200
F 0 "P9" H 5930 5200 40  0000 L CNN
F 1 "CONN_1" H 5850 5255 30  0001 C CNN
F 2 "" H 5850 5200 60  0000 C CNN
F 3 "" H 5850 5200 60  0000 C CNN
	1    5850 5200
	1    0    0    -1  
$EndComp
Text Label 5600 4900 2    60   ~ 0
SPARE5
Text Label 5600 5000 2    60   ~ 0
SPARE6
Text Label 5600 5100 2    60   ~ 0
SPARE7
Text Label 5600 5200 2    60   ~ 0
SPARE8
Wire Wire Line
	5600 4900 5700 4900
Wire Wire Line
	5600 5000 5700 5000
Wire Wire Line
	5600 5100 5700 5100
Wire Wire Line
	5600 5200 5700 5200
$Comp
L R R6
U 1 1
P 6050 6750
F 0 "R6" V 6130 6750 40  0000 C CNN
F 1 "100" V 6057 6751 40  0000 C CNN
F 2 "" V 5980 6750 30  0000 C CNN
F 3 "" H 6050 6750 30  0000 C CNN
	1    6050 6750
	1    0    0    -1  
$EndComp
Wire Wire Line
	6050 7000 6050 7200
Wire Wire Line
	6050 7200 5700 7200
Wire Wire Line
	6050 6250 6050 6500
$Comp
L R R7
U 1 1
P 2400 6850
F 0 "R7" V 2480 6850 40  0000 C CNN
F 1 "4k7" V 2407 6851 40  0000 C CNN
F 2 "" V 2330 6850 30  0000 C CNN
F 3 "" H 2400 6850 30  0000 C CNN
	1    2400 6850
	0    1    1    0   
$EndComp
Wire Wire Line
	3150 6600 3300 6600
Wire Wire Line
	3150 6100 3300 6100
Wire Wire Line
	2800 7400 2800 7200
Wire Wire Line
	2800 7200 2700 7200
Wire Wire Line
	2000 7200 2100 7200
Wire Wire Line
	2150 6850 2000 6850
Connection ~ 2000 6850
$Comp
L +3.3V #PWR030
U 1 1
P 2750 6750
F 0 "#PWR030" H 2750 6710 30  0001 C CNN
F 1 "+3.3V" H 2750 6860 30  0000 C CNN
F 2 "" H 2750 6750 60  0000 C CNN
F 3 "" H 2750 6750 60  0000 C CNN
	1    2750 6750
	1    0    0    -1  
$EndComp
Wire Wire Line
	2750 6750 2750 6850
Wire Wire Line
	2750 6850 2650 6850
$Comp
L R R8
U 1 1
P 3000 6900
F 0 "R8" V 3080 6900 40  0000 C CNN
F 1 "4k7" V 3007 6901 40  0000 C CNN
F 2 "" V 2930 6900 30  0000 C CNN
F 3 "" H 3000 6900 30  0000 C CNN
	1    3000 6900
	1    0    0    -1  
$EndComp
Wire Wire Line
	3000 7150 3000 7300
Wire Wire Line
	3000 7300 2800 7300
Connection ~ 2800 7300
Wire Wire Line
	3000 6650 3000 6300
Connection ~ 3000 6300
$EndSCHEMATC
